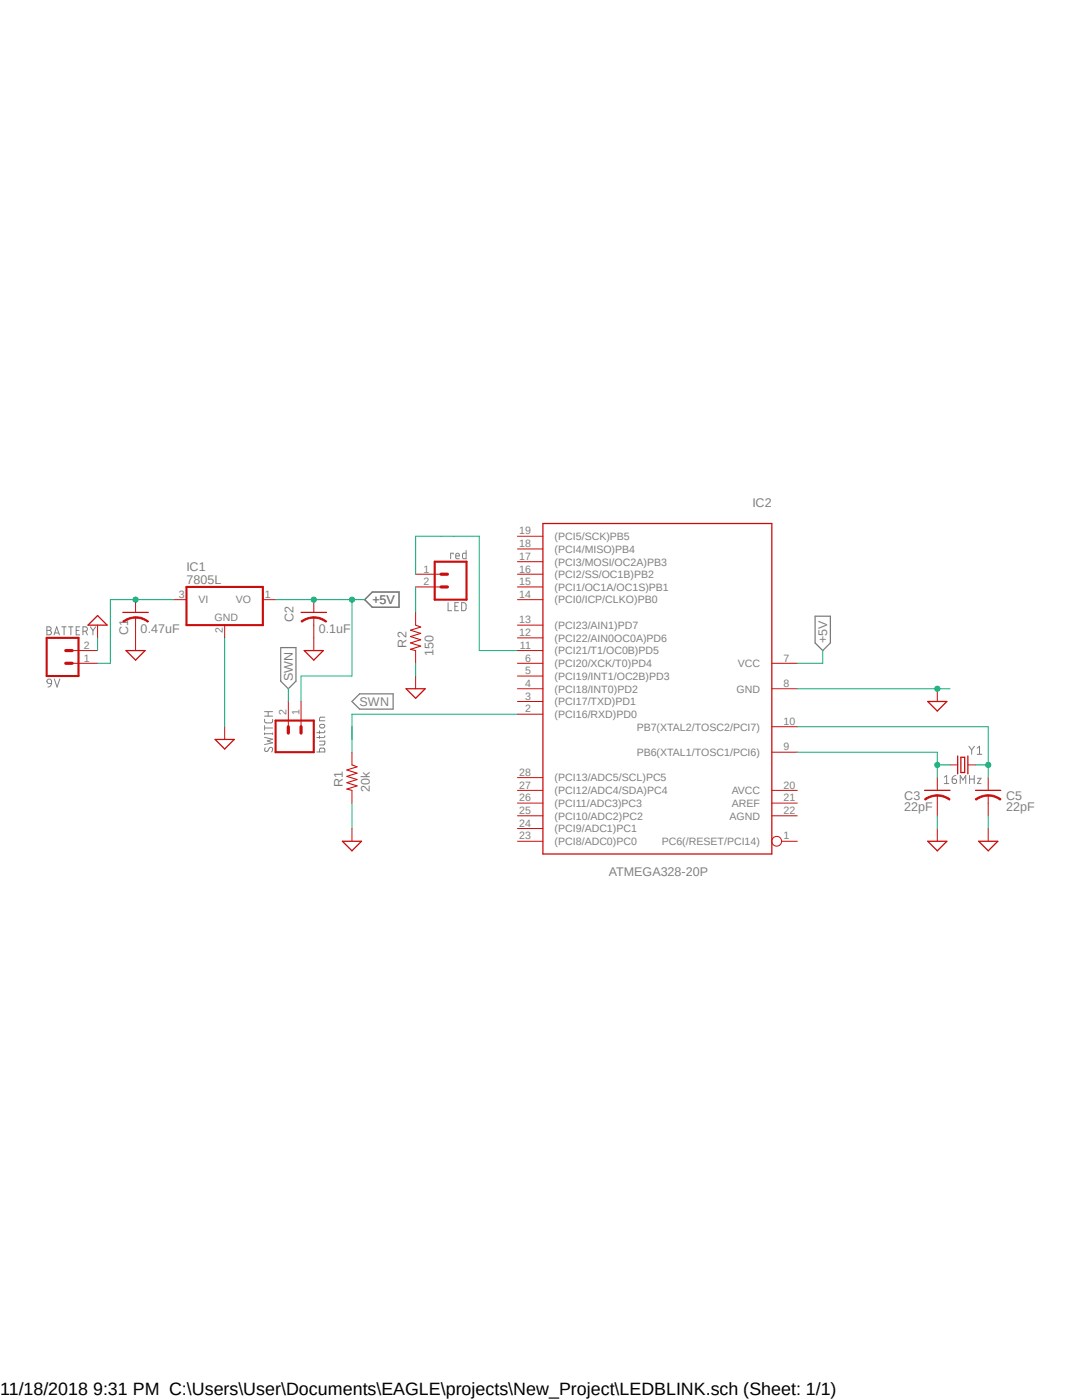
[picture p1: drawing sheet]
<svg xmlns="http://www.w3.org/2000/svg" width="216mm" height="279mm" viewBox="0 0 216 279" stroke-linecap="round" stroke-linejoin="round" font-family="sans-serif">
<path d="M8.7 98.8l198.5 76.8M207.2 98.8l-198.5 76.8" fill="none" stroke="#fff" stroke-width=".2"/>
<g fill="none" stroke="#808080" stroke-width=".2">
<path d="M90.4 110.6v-.2h-.5v1.1M90.9 111h.8a.39 .39 0 0 0-.2-.5 .39 .39 0 0 0-.5 .1v.8l.7 .1M93 109.9v1.6h-.6l-.1-.3v-.7l.7-.1M9.4 125.1l.8 .2v.3l-.4 .2a.45 .45 0 0 1 .5 .4 .45 .45 0 0 1-.3 .5h-.6zM9.4 125.8h.4M9.6 135.6a.47 .47 0 0 1 .7 .3v.5h-.6l-.3-.2a.46 .46 0 0 1 .2-.6zM10.3 136.4a.72 .72 0 0 1-.7 .7M10.8 126.7l.5-1.6 .6 1.6M10.8 135.5l.6 1.6 .5-1.6M10.9 126.3h.8M12.3 125.1h.9M12.8 125.1v1.6"/>
<path d="M13.7 125.1h.9M14.1 125.1v1.6M15.2 125.8h.5M15.9 125.1h-.7v1.6h.7M16.6 126l.6-.1a.46 .46 0 0 0 .2-.5 .46 .46 0 0 0-.4-.3h-.4v1.6M17.1 126l.3 .7M18 125.1l.5 .8M18.5 125.9v.8M19.1 125.1l-.6 .8M89.4 120.3v1.6h.7M90.8 121h.5M91.5 120.3h-.7v1.6h.7"/>
<path d="M92.1 120.3h.4l.4 .2 .1 1-.2 .3-.7 .1zM52.8 143.6v.5l.3 .2 1.1-.1 .2-.6M52.8 145.3h1.6M52.8 147.2l1.6 .3-1.1 .4 1.1 .4-1.6 .3M52.8 146.4h1.6M52.8 144.8v.9M52.8 146.3v.3M52.8 142.9h1.6M52.8 142h1.6M52.9 149.2a.42 .42 0 0 0-.1 .6 .42 .42 0 0 0 .5 .1 1.01 1.01 0 0 1 .8-.8l.1 .1a.6 .6 0 0 1 0 .9M53.5 142v.9M54.4 146.3v.3"/>
<path d="M63.2 150.1h1.6l-.1-.7h-.8l-.1 .7M63.8 147.9h1l-.1 .7-.9 .1M63.8 145.8v.6M63.8 146.9v.5M63.8 144.7l.7-.1a.36 .36 0 0 1 .3 .3 .36 .36 0 0 1-.3 .4h-.4a.38 .38 0 0 1-.3-.6zM64.8 146.9l-.2 .3h-1.4M64.8 145.8v.3l-.2 .1h-1.4M64.8 143.1h-.8l-.2 .3v.4h1M188.4 155.1l.5-.3v1.6M188.4 156.4h.9M190 155.5h.5a.46 .46 0 0 1 .4 .5 .46 .46 0 0 1-.5 .4 .46 .46 0 0 1-.4-.4zM190.7 154.8a.72 .72 0 0 0-.7 .7"/>
<path d="M191.6 156.4v-1.6l.6 .9 .5-.9v1.6M193.3 148.9l.6 .8M193.5 155.5h.9M193.5 154.8v1.6M193.9 149.7v.8M194.4 154.8v1.6M194.4 148.9l-.5 .8M195 149.3l.5-.4v1.6M195 150.5h.9M195 155.3h.7l-.7 1.1h.7"/>
</g>
<path d="M74.3 118.2h5.3v3h-5.3l-1.5-1.5zM56 129.2h3.1v6.7l-1.6 1.6-1.5-1.6zM70.2 140l1.6-1.5h6.6v3h-6.6zM162.6 123h3.1v5.3l-1.5 1.5-1.6-1.5z" fill="none" stroke="#808080" stroke-width=".25"/>
<path d="M82.9 124.8l1 .3-2 .7 2 .6-2 .6 2 .7-2 .6 2 .6-2 .7 1 .2M70.2 152.7l1 .3-2 .7 2 .6-2 .6 2 .7-2 .6 2 .6-2 .7 1 .2" fill="none" stroke="#c90d0c" stroke-width=".21"/>
<g fill="none" stroke="#c90d0c" stroke-width=".2">
<path d="M103.3 107h5M103.3 109.6h5M103.3 112.1h5M103.3 114.6h5M103.3 117.1h5M103.3 119.7h5M82.9 122.2v2.6M82.9 129.8v2.6M103.3 137.5h5M103.3 132.4h5M103.3 124.8h5M103.3 127.3h5"/>
<path d="M103.3 129.8h5M103.3 134.9h5M103.3 140h5M154 137.5h5.1M154 132.4h5.1M70.2 150.1v2.6M70.2 157.7v2.6M103.3 157.7h5M103.3 142.5h5M103.3 155.2h5M154 145h5.1M154 150.1h5.1"/>
<path d="M154 157.7h5.1M187 158.7v1.6M103.3 162.8h5M103.3 160.3h5M103.3 165.4h5M103.3 167.9h5M154 162.8h5.1M154 160.3h5.1M156 167.9h3.1"/>
<circle cx="155" cy="167.9" r=".98"/>
</g>
<path d="M108.3 104.5h45.7v65.9h-45.7zM184.5 157.7h5.1" fill="none" stroke="#c90d0c" stroke-width=".25"/>
<path d="M187 158.6a3.6 3.6 0 0 1 2.6 .9l-.2 .2a4.1 4.1 0 0 0-2.4-.8z" fill-rule="evenodd" fill="#c90d0c"/>
<path d="M187 158.6a3.6 3.6 0 0 1 2.6 .9l-.2 .2a4.1 4.1 0 0 0-2.4-.8z" fill="none" stroke="#c90d0c" stroke-width=".2"/>
<path d="M184.5 159.5a4 4 0 0 1 2.5-.9v.3a4.1 4.1 0 0 0-2.4 .8z" fill-rule="evenodd" fill="#c90d0c"/>
<path d="M27.1 123.2v1.6M184.5 159.5a4 4 0 0 1 2.5-.9v.3a4.1 4.1 0 0 0-2.4 .8zM187 155.2v2.5M187 160.3v2.5" fill="none" stroke="#c90d0c" stroke-width=".2"/>
<path d="M24.5 122.2h5.1" fill="none" stroke="#c90d0c" stroke-width=".25"/>
<path d="M27.1 123.1a3.5 3.5 0 0 1 2.5 .9l-.1 .2a3.9 3.9 0 0 0-2.4-.8z" fill-rule="evenodd" fill="#c90d0c"/>
<path d="M27.1 123.1a3.5 3.5 0 0 1 2.5 .9l-.1 .2a3.9 3.9 0 0 0-2.4-.8z" fill="none" stroke="#c90d0c" stroke-width=".2"/>
<path d="M24.5 124a4.3 4.3 0 0 1 2.6-.9v.3a4.1 4.1 0 0 0-2.4 .8z" fill-rule="evenodd" fill="#c90d0c"/>
<path d="M27.1 119.7v2.5M24.5 124a4.3 4.3 0 0 1 2.6-.9v.3a4.1 4.1 0 0 0-2.4 .8zM27.1 124.8v2.5M197.2 158.7v1.6" fill="none" stroke="#c90d0c" stroke-width=".2"/>
<path d="M194.6 157.7h5.1" fill="none" stroke="#c90d0c" stroke-width=".25"/>
<path d="M197.2 158.6a3.6 3.6 0 0 1 2.5 .9l-.1 .2a3.9 3.9 0 0 0-2.4-.8z" fill-rule="evenodd" fill="#c90d0c"/>
<path d="M197.2 158.6a3.6 3.6 0 0 1 2.5 .9l-.1 .2a3.9 3.9 0 0 0-2.4-.8z" fill="none" stroke="#c90d0c" stroke-width=".2"/>
<path d="M194.6 159.5a4.3 4.3 0 0 1 2.6-.9v.3a4.1 4.1 0 0 0-2.4 .8z" fill-rule="evenodd" fill="#c90d0c"/>
<path d="M62.6 123.2v1.6M194.6 159.5a4.3 4.3 0 0 1 2.6-.9v.3a4.1 4.1 0 0 0-2.4 .8zM197.2 155.2v2.5M197.2 160.3v2.5" fill="none" stroke="#c90d0c" stroke-width=".2"/>
<path d="M60.1 122.2h5.1" fill="none" stroke="#c90d0c" stroke-width=".25"/>
<path d="M62.6 123.1a3.6 3.6 0 0 1 2.6 .9l-.2 .2a4.1 4.1 0 0 0-2.4-.8z" fill-rule="evenodd" fill="#c90d0c"/>
<path d="M62.6 123.1a3.6 3.6 0 0 1 2.6 .9l-.2 .2a4.1 4.1 0 0 0-2.4-.8z" fill="none" stroke="#c90d0c" stroke-width=".2"/>
<path d="M60.1 124a4.3 4.3 0 0 1 2.5-.9v.3a3.9 3.9 0 0 0-2.4 .8z" fill-rule="evenodd" fill="#c90d0c"/>
<g fill="none" stroke="#c90d0c" stroke-width=".2">
<path d="M34.7 119.7h2.5M52.5 119.7h2.5M62.6 119.7v2.5M82.9 114.6h5.1M82.9 117.1h5.1M14.4 132.4h5.1M14.4 129.8h5.1M19.5 124.8v2.5M27.1 127.3v2.5M44.8 124.8v2.5M57.5 140v5M60.1 140v5"/>
<path d="M60.1 124a4.3 4.3 0 0 1 2.5-.9v.3a3.9 3.9 0 0 0-2.4 .8zM62.6 124.8v5M82.9 134.9v2.6M187 137.5v2.5M44.8 145v2.6M189.6 152.7h1.5M193.1 152.7h1.5M70.2 165.4v2.5M187 165.4v2.5M197.2 165.4v2.5"/>
</g>
<path d="M37.2 117.1h15.3v7.7h-15.3zM86.7 112.1h6.4v7.6h-6.4zM9.3 127.3h6.4v7.6h-6.4zM55 143.8h7.6v6.3h-7.6z" fill="none" stroke="#c90d0c" stroke-width=".42"/>
<path d="M17.6 124.8l1.9-1.9 1.9 1.9zM25.1 129.8h3.9l-1.9 1.9zM60.7 129.8h3.8l-1.9 1.9zM81 137.5h3.8l-1.9 1.9zM185.1 140h3.8l-1.9 1.9zM42.9 147.6h3.8l-1.9 1.9zM191.1 150.9v3.5M191.7 151.1h.8v3.1h-.8zM193.1 150.9v3.5M68.3 167.9h3.8l-1.9 1.9zM185.1 167.9h3.8l-1.9 1.9zM195.3 167.9h3.8l-1.9 1.9z" fill="none" stroke="#c90d0c" stroke-width=".25"/>
<path d="M88 117.1h1.3M88 114.6h1.3M13.1 129.8h1.3M13.1 132.4h1.3M57.5 145v1.3M60.1 145v1.3" fill="none" stroke="#c90d0c" stroke-width=".64"/>
<path d="M44.8 127.3v17.7M82.9 132.4v2.5M159.1 137.5h30.5M70.2 160.3v5.1M187 162.8v2.6M197.2 162.8v2.6" fill="none" stroke="#0dab76" stroke-width=".2"/>
<circle cx="187" cy="137.5" r=".51" fill="#0dab76"/>
<g fill="none" stroke="#0dab76" stroke-width=".2">
<path d="M55 119.7h17.8M70.2 119.7v15.2M19.5 127.3v2.5"/>
<circle cx="187" cy="137.5" r=".51"/>
</g>
<circle cx="70.2" cy="119.7" r=".51" fill="#0dab76"/>
<circle cx="70.2" cy="119.7" r=".51" fill="none" stroke="#0dab76" stroke-width=".2"/>
<circle cx="62.6" cy="119.7" r=".51" fill="#0dab76"/>
<g fill="none" stroke="#0dab76" stroke-width=".2">
<path d="M70.2 134.9h-10.1v5.1M164.2 129.8v2.6h-5.1M159.1 145h38.1v10.2M194.6 152.7h2.6"/>
<circle cx="62.6" cy="119.7" r=".51"/>
</g>
<circle cx="197.2" cy="152.7" r=".51" fill="#0dab76"/>
<g fill="none" stroke="#0dab76" stroke-width=".2">
<path d="M159.1 150.1h27.9v5.1M187 152.7h2.6"/>
<circle cx="197.2" cy="152.7" r=".51"/>
</g>
<circle cx="187" cy="152.7" r=".51" fill="#0dab76"/>
<g fill="none" stroke="#0dab76" stroke-width=".2">
<path d="M22 119.7h12.7M82.9 114.6v-7.6h12.7v22.8h7.7M57.5 137.5v2.5M103.3 142.5h-33.1v7.6"/>
<circle cx="187" cy="152.7" r=".51"/>
</g>
<circle cx="27" cy="119.7" r=".51" fill="#0dab76"/>
<g fill="none" stroke="#0dab76" stroke-width=".2">
<path d="M22 119.7v12.7h-2.5M82.9 117.1v5.1M70.2 145v2.6"/>
<circle cx="27" cy="119.7" r=".51"/>
</g>
<text font-size="3.6" x="0" y="278.4">11/18/2018 9:31 PM C:\Users\User\Documents\EAGLE\projects\New_Project\LEDBLINK.sch (Sheet: 1/1)</text>
<g font-size="2.5" fill="#808080">
<text x="150.2" y="101.2">IC2</text>
<text x="37.2" y="116.5">7805L</text>
<text x="37.2" y="114">IC1</text>
<text x="58.5" y="124.1" transform="rotate(-90 58.5 124.1)">C2</text>
<text x="74.3" y="120.6">+5V</text>
<text x="25.6" y="126.7" transform="rotate(-90 25.6 126.7)">C1</text>
<text x="28.1" y="126.4">0.47uF</text>
<text x="63.6" y="126.4">0.1uF</text>
<text x="81.1" y="129.2" transform="rotate(-90 81.1 129.2)">R2</text>
<text x="86.5" y="130.9" transform="rotate(-90 86.5 130.9)">150</text>
<text x="165.1" y="128.3" transform="rotate(-90 165.1 128.3)">+5V</text>
<text x="58.4" y="135.9" transform="rotate(-90 58.4 135.9)">SWN</text>
<text x="71.8" y="140.9">SWN</text>
<text x="68.4" y="157.1" transform="rotate(-90 68.4 157.1)">R1</text>
<text x="73.8" y="158" transform="rotate(-90 73.8 158)">20k</text>
<text x="180.4" y="161.9">22pF</text>
<text x="180.4" y="159.6">C3</text>
<text x="200.7" y="161.9">22pF</text>
<text x="200.7" y="159.6">C5</text>
<text x="121.5" y="174.8">ATMEGA328-20P</text>
</g>
<g font-size="2.1" fill="#808080">
<text x="103.6" y="106.6">19</text>
<text x="110.7" y="107.8">(PCI5/SCK)PB5</text>
<text x="103.6" y="109.2">18</text>
<text x="103.6" y="111.7">17</text>
<text x="110.7" y="110.3">(PCI4/MISO)PB4</text>
<text x="110.7" y="112.9">(PCI3/MOSI/OC2A)PB3</text>
<text x="35.7" y="119.3">3</text>
<text x="52.8" y="119.3">1</text>
<text x="84.5" y="114.3">1</text>
<text x="84.5" y="116.8">2</text>
<text x="103.6" y="114.3">16</text>
<text x="103.6" y="116.8">15</text>
<text x="103.6" y="119.3">14</text>
<text x="110.7" y="115.4">(PCI2/SS/OC1B)PB2</text>
<text x="110.7" y="117.9">(PCI1/OC1A/OC1S)PB1</text>
<text x="39.6" y="120.4">VI</text>
<text x="42.8" y="124">GND</text>
<text x="47.1" y="120.4">VO</text>
<text x="103.6" y="124.4">13</text>
<text x="110.7" y="120.4">(PCI0/ICP/CLKO)PB0</text>
<text x="110.7" y="125.5">(PCI23/AIN1)PD7</text>
<text x="16.7" y="129.5">2</text>
<text x="44.5" y="126.3" transform="rotate(-90 44.5 126.3)">2</text>
<text x="103.6" y="127">12</text>
<text x="103.8" y="129.5">11</text>
<text x="110.7" y="128.1">(PCI22/AIN0OC0A)PD6</text>
<text x="110.7" y="130.6">(PCI21/T1/OC0B)PD5</text>
<text x="16.7" y="132">1</text>
<text x="104.8" y="132">6</text>
<text x="104.8" y="134.5">5</text>
<text x="104.8" y="137.1">4</text>
<text x="110.7" y="133.1">(PCI20/XCK/T0)PD4</text>
<text x="110.7" y="135.7">(PCI19/INT1/OC2B)PD3</text>
<text x="147.2" y="133.1">VCC</text>
<text x="156.3" y="137.1">8</text>
<text x="156.3" y="132">7</text>
<text x="57.2" y="142.7" transform="rotate(-90 57.2 142.7)">2</text>
<text x="59.7" y="142.7" transform="rotate(-90 59.7 142.7)">1</text>
<text x="104.8" y="139.6">3</text>
<text x="104.8" y="142.2">2</text>
<text x="110.7" y="138.2">(PCI18/INT0)PD2</text>
<text x="110.7" y="140.8">(PCI17/TXD)PD1</text>
<text x="110.7" y="143.3">(PCI16/RXD)PD0</text>
<text x="147" y="138.2">GND</text>
<text x="127" y="145.8">PB7(XTAL2/TOSC2/PCI7)</text>
<text x="156.3" y="144.7">10</text>
<text x="156.3" y="149.8">9</text>
<text x="103.6" y="154.9">28</text>
<text x="110.7" y="156">(PCI13/ADC5/SCL)PC5</text>
<text x="127" y="150.9">PB6(XTAL1/TOSC1/PCI6)</text>
<text x="103.6" y="157.4">27</text>
<text x="103.6" y="159.9">26</text>
<text x="110.7" y="158.5">(PCI12/ADC4/SDA)PC4</text>
<text x="110.7" y="161">(PCI11/ADC3)PC3</text>
<text x="146" y="158.5">AVCC</text>
<text x="146" y="161">AREF</text>
<text x="156.3" y="159.9">21</text>
<text x="156.3" y="157.4">20</text>
<text x="103.6" y="162.5">25</text>
<text x="103.6" y="165">24</text>
<text x="103.6" y="167.5">23</text>
<text x="110.7" y="163.6">(PCI10/ADC2)PC2</text>
<text x="110.7" y="166.1">(PCI9/ADC1)PC1</text>
<text x="145.6" y="163.6">AGND</text>
<text x="156.3" y="162.5">22</text>
<text x="156.3" y="167.5">1</text>
<text x="110.7" y="168.7">(PCI8/ADC0)PC0</text>
<text x="132" y="168.7">PC6(/RESET/PCI14)</text>
</g>
</svg>
